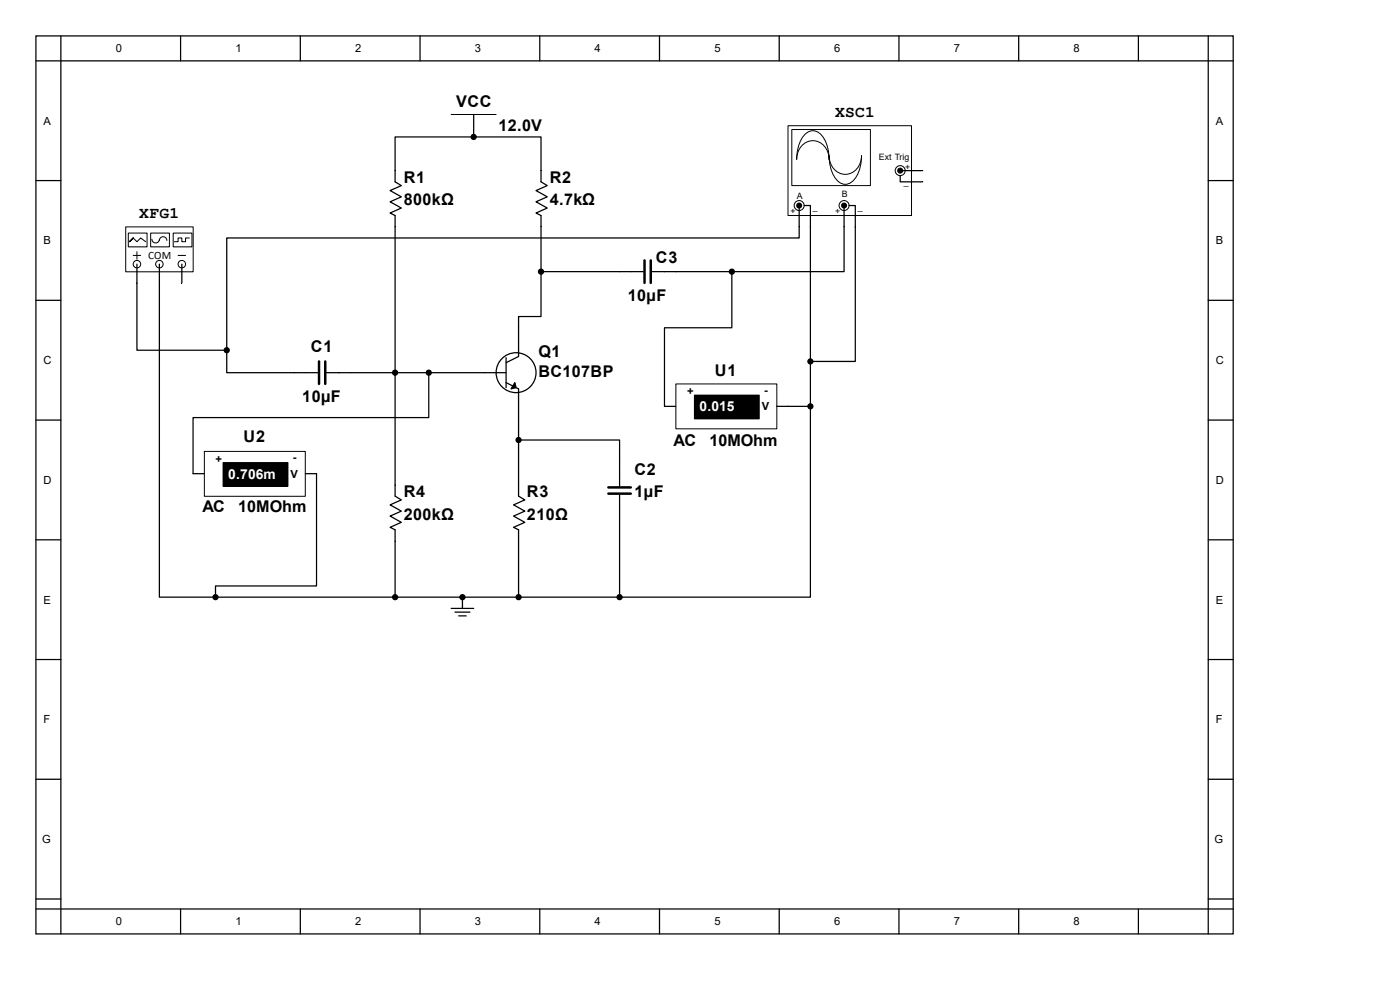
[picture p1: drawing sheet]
<svg xmlns="http://www.w3.org/2000/svg" width="297mm" height="210mm" viewBox="0 0 297 210" stroke-linecap="round" stroke-linejoin="round" font-family="sans-serif">
<g fill="none" stroke="#000" stroke-width=".26">
<path d="M7.6 7.6h254v190.5h-254zM7.6 12.9h254M12.9 7.6v190.5M38.3 7.6v5.3M63.7 7.6v5.3M89.1 7.6v5.3M114.5 7.6v5.3M139.9 7.6v5.3M165.3 7.6v5.3M190.7 7.6v5.3M216.1 7.6v5.3M241.5 7.6v5.3"/>
<path d="M256.3 7.6v190.5M7.6 38.3h5.3M83.8 36.2v2.4l1.3 .8-2.3 1 2.3 1.4-2.3 1 2.3 1.3-2.3 1.1 1 .5v2.4M114.8 36.2v2.4l1.3 .8-2.4 1 2.4 1.4-2.4 1 2.4 1.3-2.4 1.1 1.1 .5v2.4M256.3 38.3h5.3M131.4 57.6h5.1M138.3 57.6h5.1M7.6 63.7h5.3M62.4 79.1h5M69.3 79.1h5M256.3 63.7h5.3M7.6 89.1h5.3"/>
<path d="M131.4 98.1v5M256.3 89.1h5.3M7.6 114.5h5.3M83.8 102.9v2.4l1.3 .7-2.3 1.1 2.3 1.3-2.3 1.1 2.3 1.3-2.3 1.1 1 .5v2.4M110 102.9v2.4l1.3 .7-2.3 1.1 2.3 1.3-2.3 1.1 2.3 1.3-2.3 1.1 1 .5v2.4M131.4 105v5M256.3 114.5h5.3M7.6 139.9h5.3M256.3 139.9h5.3M7.6 165.3h5.3M256.3 165.3h5.3M7.6 190.7h5.3"/>
<path d="M7.6 192.8h254M38.3 192.8v5.3M63.7 192.8v5.3M89.1 192.8v5.3M114.5 192.8v5.3M139.9 192.8v5.3M165.3 192.8v5.3M190.7 192.8v5.3M216.1 192.8v5.3M241.5 192.8v5.3M256.3 190.7h5.3"/>
</g>
<path d="M136.7 55.2v4.8M138.1 55.2v4.8M67.7 76.7v4.7M69 76.7v4.7M129.1 103.4h4.7M129.1 104.7h4.7" fill="none" stroke="#000" stroke-width=".53"/>
<path d="M167.2 26.7h26.2v19h-26.2z" fill="#fff"/>
<path d="M167.2 26.7h26.2v19h-26.2z" fill="none" stroke="#000" stroke-width=".21"/>
<path d="M168 27.5h16.7v11.9h-16.7z" fill="#fff"/>
<path d="M168 27.5h16.7v11.9h-16.7zM170.7 28.6a2.35 2.35 0 0 1 4 .6 8.3 8.3 0 0 1 1.2 4.6 3.5 3.5 0 0 0-1.6-3.3 3.5 3.5 0 0 0-3.8 0 4.1 4.1 0 0 0-1.5 3.3 7.8 7.8 0 0 1 1.7-5.2zM175.9 33a3.5 3.5 0 0 0 1.6 3.4 3.5 3.5 0 0 0 3.8-.1 4.1 4.1 0 0 0 1.5-3.3 7.2 7.2 0 0 1-2.3 5.7 2.38 2.38 0 0 1-3.4-1 8.3 8.3 0 0 1-1.2-4.7z" fill="none" stroke="#000" stroke-width=".21"/>
<g fill="#fff" stroke="#000" stroke-width=".21">
<circle cx="179.1" cy="43.6" r="1.06"/>
<circle cx="169.5" cy="43.6" r="1.06"/>
<circle cx="191" cy="36.2" r="1.06"/>
</g>
<path d="M191 37.3v1.3h4.7M191.2 36.2h4.5M169.5 44.1v4M170.6 43.6h1.3v4.5M179.1 43.6v4.5M180.1 43.6h1.4v4.5" fill="none" stroke="#000" stroke-width=".26"/>
<g fill="#000" stroke="#000" stroke-width=".21">
<circle cx="191" cy="36.2" r=".53"/>
<circle cx="169.5" cy="43.6" r=".53"/>
<circle cx="179.1" cy="43.6" r=".53"/>
</g>
<path d="M26.7 48.2h14.3v9.5h-14.3z" fill="#fff"/>
<path d="M26.7 48.1h14.3v9.6h-14.3z" fill="none" stroke="#000" stroke-width=".21"/>
<circle cx="29.1" cy="56" r=".79" fill="#fff" stroke="#000" stroke-width=".21"/>
<path d="M29.1 56v1.6" fill="none" stroke="#000" stroke-width=".26"/>
<path d="M28.3 54.2h1.5" fill="none" stroke="#000" stroke-width=".21"/>
<circle cx="33.8" cy="56" r=".79" fill="#fff" stroke="#000" stroke-width=".21"/>
<path d="M33.8 56v1.6" fill="none" stroke="#000" stroke-width=".26"/>
<circle cx="38.6" cy="56" r=".79" fill="#fff" stroke="#000" stroke-width=".21"/>
<path d="M29.1 53.4v1.6M37.8 54.2h1.6" fill="none" stroke="#000" stroke-width=".21"/>
<path d="M38.6 56v1.6" fill="none" stroke="#000" stroke-width=".26"/>
<path d="M27.3 49.5h3.9v2.9h-3.9z" fill="#fff"/>
<path d="M27.2 49.4h4v3h-4zM27.5 51.3l.8-.8-.8 .8 .8-.8 .8 .8 .7-.8 1.1 .8" fill="none" stroke="#000" stroke-width=".21"/>
<path d="M32 49.5h3.9v2.9h-3.9z" fill="#fff"/>
<path d="M32 49.4h3.9v3h-3.9zM32.2 50.7a.79 .79 0 0 0 .8 .8 .79 .79 0 0 0 .8-.8M33.8 51a.79 .79 0 0 1 .8-.8 .79 .79 0 0 1 .8 .8" fill="none" stroke="#000" stroke-width=".21"/>
<path d="M36.8 49.5h3.9v2.9h-3.9z" fill="#fff"/>
<path d="M95.7 24.3h9.6M36.7 49.4h4v3h-4zM40.2 50.5h-.8v.8h-.8v-.8h-.8v.8h-.8" fill="none" stroke="#000" stroke-width=".21"/>
<g fill="none" stroke="#000" stroke-width=".26">
<path d="M100.5 29.1h-16.7v7.1M100.5 29.1h14.3v7.1M100.5 29.1h.1M100.5 24.3v4.8M29.1 57.6v16.7h19M33.8 57.6v2.4M38.6 57.6v2.4M83.8 48.1v54.8M114.8 48.1v9.5h16.6M169.5 48.1v2.4h-121.4v23.8M171.9 48.1v28.6h9.6v-28.6M48.1 74.3v4.8h14.3"/>
<path d="M74.3 79.1h9.5M102.9 79.1h4.5M107.4 75.9v6.3M110 69.5v6.1l-2.6 1.3M107.4 81.2l2.6 1.3v6.1M110 93.3v9.6M110 114.8v11.9M131.4 110v16.7h-47.6v-11.9M95.7 129.1h4.8M96.5 129.9h3.2M97.3 130.7h1.6M98.1 126.7h.1"/>
<path d="M98.1 126.7v2.4"/>
<circle cx="109.5" cy="79.1" r="4.2"/>
</g>
<g fill="#000" stroke="#000" stroke-width=".26">
<path d="M109.2 81.2l.3 1-1.1 .3z"/>
<circle cx="100.5" cy="29.1" r=".53"/>
<circle cx="114.8" cy="57.6" r=".53"/>
<circle cx="48.1" cy="74.3" r=".53"/>
<circle cx="83.8" cy="79.1" r=".53"/>
<circle cx="171.9" cy="76.7" r=".53"/>
<circle cx="110" cy="93.3" r=".53"/>
<circle cx="83.8" cy="126.7" r=".53"/>
<circle cx="98.1" cy="126.7" r=".53"/>
<circle cx="110" cy="126.7" r=".53"/>
<circle cx="131.4" cy="126.7" r=".53"/>
</g>
<path d="M143.4 81.5h21.4v9.5h-21.4z" fill="#fff"/>
<path d="M143.4 81.4h21.4v9.6h-21.4zM147.3 83.8h13.8v5.1h-13.8z" fill="none" stroke="#000" stroke-width=".21"/>
<path d="M147.4 83.9h13.7v5h-13.7z" fill="#000"/>
<path d="M141 86.2h2.4M164.8 86.2h2.4" fill="none" stroke="#000" stroke-width=".26"/>
<path d="M43.4 95.8h21.4v9.5h-21.4z" fill="#fff"/>
<path d="M43.3 95.8h21.5v9.5h-21.5zM47.3 98.1h13.8v5.1h-13.8z" fill="none" stroke="#000" stroke-width=".21"/>
<path d="M47.4 98.2h13.7v5h-13.7z" fill="#000"/>
<g fill="none" stroke="#000" stroke-width=".26">
<path d="M114.8 57.6v9.6h-4.8v2.3M143.4 57.6h11.9M155.3 57.6v11.9h-14.3v16.7M179.1 48.1v9.5h-23.8M33.8 60v66.7h11.9M83.8 79.1h19.1M91 79.1v9.5h-50v11.9h2.3M171.9 76.7v9.5M110 88.6v4.7h21.4v4.8M167.2 86.2h4.7M171.9 86.2v40.5h-40.5M64.8 100.5h2.4v23.8h-21.5v2.4"/>
<path d="M45.7 126.7h38.1"/>
</g>
<g fill="#000" stroke="#000" stroke-width=".26">
<circle cx="155.3" cy="57.6" r=".53"/>
<circle cx="91" cy="79.1" r=".53"/>
<circle cx="171.9" cy="86.2" r=".53"/>
<circle cx="45.7" cy="126.7" r=".53"/>
</g>
<g font-size="3.4">
<text x="96.8" y="22.6">VCC</text>
<text x="105.7" y="27.7">12.0V</text>
<text x="177.2" y="24.8">XSC1</text>
<text x="85.6" y="38.8">R1</text>
<text x="116.6" y="38.8">R2</text>
<text x="29.5" y="46.2">XFG1</text>
<text x="85.6" y="43.6">800kΩ</text>
<text x="116.6" y="43.6">4.7kΩ</text>
<text x="139.1" y="55.7">C3</text>
<text x="133.2" y="63.9">10µF</text>
<text x="66" y="74.8">C1</text>
<text x="114.2" y="75.8">Q1</text>
<text x="114.2" y="80.1">BC107BP</text>
<text x="151.7" y="79.8">U1</text>
<text x="64.1" y="85.3">10µF</text>
<text x="51.7" y="93.9">U2</text>
<text x="142.9" y="94.6">AC</text>
<text x="150.5" y="94.6">10MOhm</text>
<text x="134.6" y="100.7">C2</text>
<text x="85.6" y="105.5">R4</text>
<text x="111.8" y="105.5">R3</text>
<text x="134.6" y="105.5">1µF</text>
<text x="42.9" y="108.7">AC</text>
<text x="50.5" y="108.7">10MOhm</text>
<text x="85.6" y="110.2">200kΩ</text>
<text x="111.8" y="110.2">210Ω</text>
</g>
<g font-size="2.9" fill="#fff">
<text x="148.4" y="87.2">0.015</text>
<text x="48.4" y="101.5">0.706m</text>
</g>
<g font-size="2.4">
<text x="24.6" y="11.1">0</text>
<text x="50" y="11.1">1</text>
<text x="75.4" y="11.1">2</text>
<text x="100.8" y="11.1">3</text>
<text x="126.2" y="11.1">4</text>
<text x="151.6" y="11.1">5</text>
<text x="177" y="11.1">6</text>
<text x="202.4" y="11.1">7</text>
<text x="227.8" y="11.1">8</text>
<text x="9.2" y="26.5">A</text>
<text x="257.9" y="26.5">A</text>
<text x="9.2" y="51.9">B</text>
<text x="257.9" y="51.9">B</text>
<text x="31.5" y="54.9">COM</text>
<text x="9.2" y="77.3">C</text>
<text x="257.9" y="77.3">C</text>
<text x="145.8" y="83.9">+</text>
<text x="162.1" y="83.6">-</text>
<text x="161.6" y="87">V</text>
<text x="45.7" y="98.1">+</text>
<text x="61.6" y="101.3">V</text>
<text x="62.1" y="97.9">-</text>
<text x="9.2" y="102.7">D</text>
<text x="257.9" y="102.7">D</text>
<text x="9.2" y="128.1">E</text>
<text x="257.9" y="128.1">E</text>
<text x="9.2" y="153.5">F</text>
<text x="257.9" y="153.5">F</text>
<text x="8.9" y="178.9">G</text>
<text x="257.6" y="178.9">G</text>
<text x="24.6" y="196.3">0</text>
<text x="50" y="196.3">1</text>
<text x="75.4" y="196.3">2</text>
<text x="100.8" y="196.3">3</text>
<text x="126.2" y="196.3">4</text>
<text x="151.6" y="196.3">5</text>
<text x="177" y="196.3">6</text>
<text x="202.4" y="196.3">7</text>
<text x="227.8" y="196.3">8</text>
</g>
<g font-size="1.9">
<text x="186.5" y="33.9">Ext Trig</text>
<text x="178.6" y="41.9">B</text>
<text x="191.8" y="39.2">_</text>
<text x="192" y="36">+</text>
<text x="167.7" y="45.3">+</text>
<text x="169" y="42.1">A</text>
<text x="172.5" y="44.5">_</text>
<text x="177.2" y="45.3">+</text>
<text x="182" y="44.5">_</text>
</g>
</svg>
